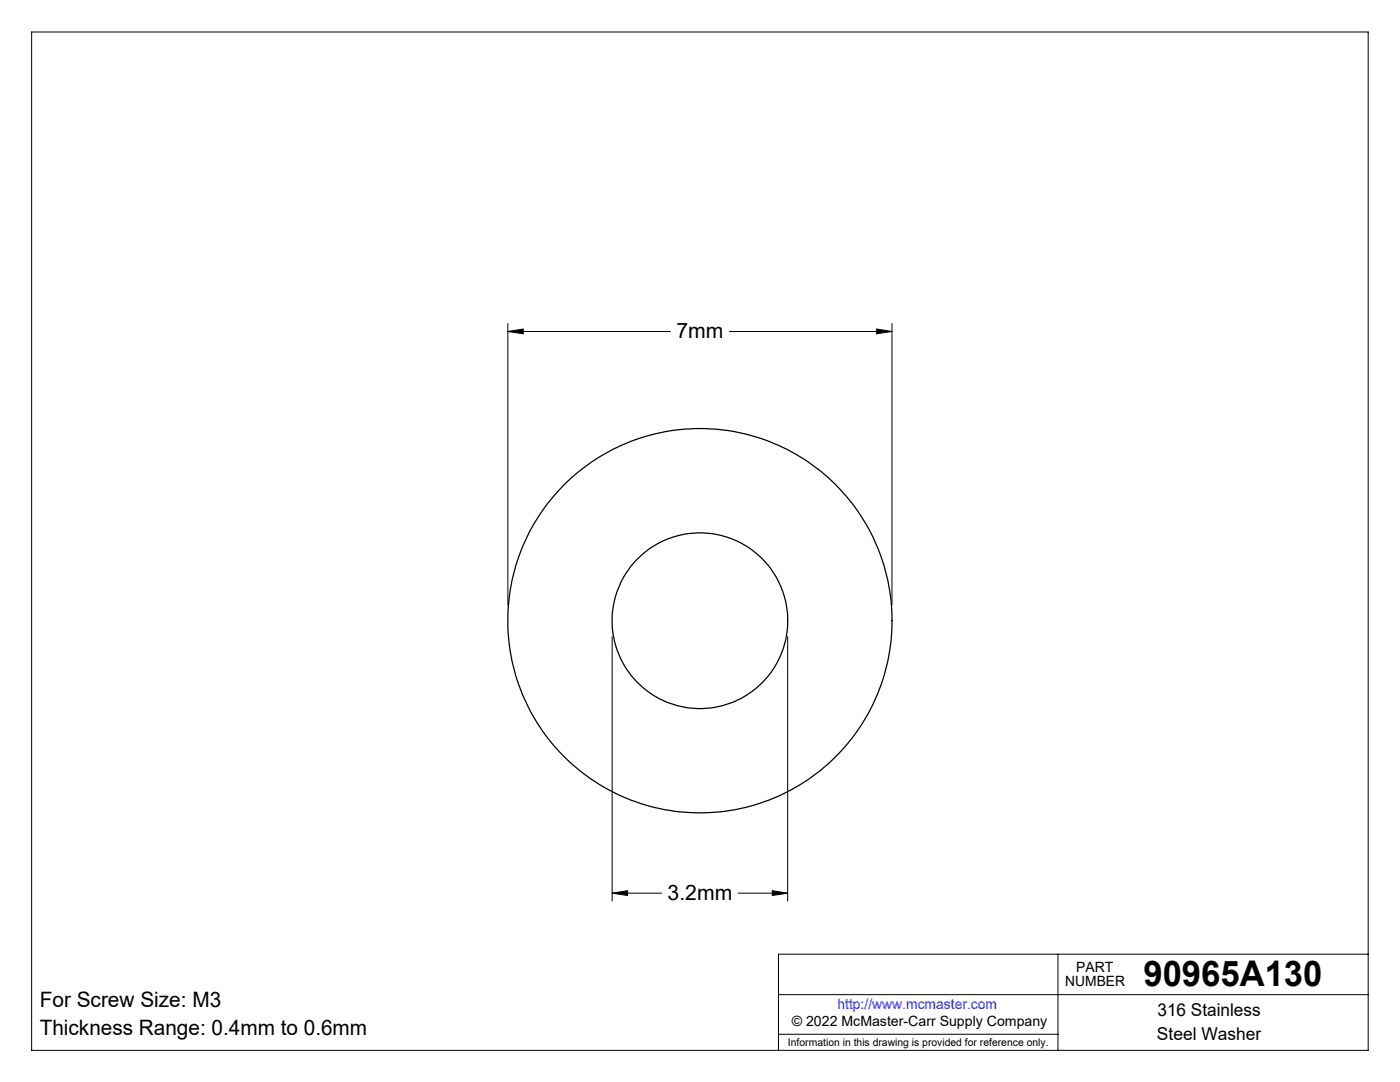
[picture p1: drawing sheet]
<svg xmlns="http://www.w3.org/2000/svg" width="279mm" height="216mm" viewBox="0 0 279 216" stroke-linecap="round" stroke-linejoin="round" font-family="sans-serif">
<g fill="none" stroke="#000" stroke-width=".2">
<path d="M6.3 6.4h266.7v203.2h-266.7zM101.4 66.1l3-.4v.9zM101.4 64.6v56.1M101.4 66.1h32.4M145.6 66.1h32.4M174.9 65.7l3.1 .4-3.1 .5zM178 64.6v56.1M122.2 127v52.8M157.2 127v52.8M122.2 178.2l3-.5v1zM122.2 178.2h9.8M147.3 178.2h9.9"/>
<path d="M154.1 177.7l3.1 .5-3.1 .5zM155.4 198.5h117.6M211.1 190.4v19.2M273 190.4h-117.6v19.2M155.4 206.4h55.7"/>
</g>
<path d="M101.4 66.1l3-.4v.9zM174.9 65.7l3.1 .4-3.1 .5zM122.2 178.2l3-.5v1zM154.1 177.7l3.1 .5-3.1 .5z" fill="#000"/>
<g fill="none" stroke="#000" stroke-width=".25">
<circle cx="139.7" cy="123.9" r="38.3"/>
<circle cx="139.7" cy="123.9" r="17.5"/>
</g>
<text font-size="7.1" x="228.2" y="196.8">90965A130</text>
<g font-size="4.2">
<text x="135" y="67.5">7mm</text>
<text x="133.2" y="179.6">3.2mm</text>
<text x="7.9" y="200.9">For Screw Size: M3</text>
<text x="7.9" y="206.5">Thickness Range: 0.4mm to 0.6mm</text>
</g>
<g font-size="3.5">
<text x="231" y="202.8">316 Stainless</text>
<text x="230.9" y="207.5">Steel Washer</text>
</g>
<g font-size="2.8">
<text x="212.6" y="196.8">NUMBER</text>
<text x="214.8" y="194">PART</text>
<text x="158" y="204.8">© 2022 McMaster-Carr Supply Company</text>
</g>
<text font-size="2.8" fill="#00f" x="167.1" y="201.4">http://www.mcmaster.com</text>
<text font-size="2.1" x="157.3" y="208.6">Information in this drawing is provided for reference only.</text>
</svg>
